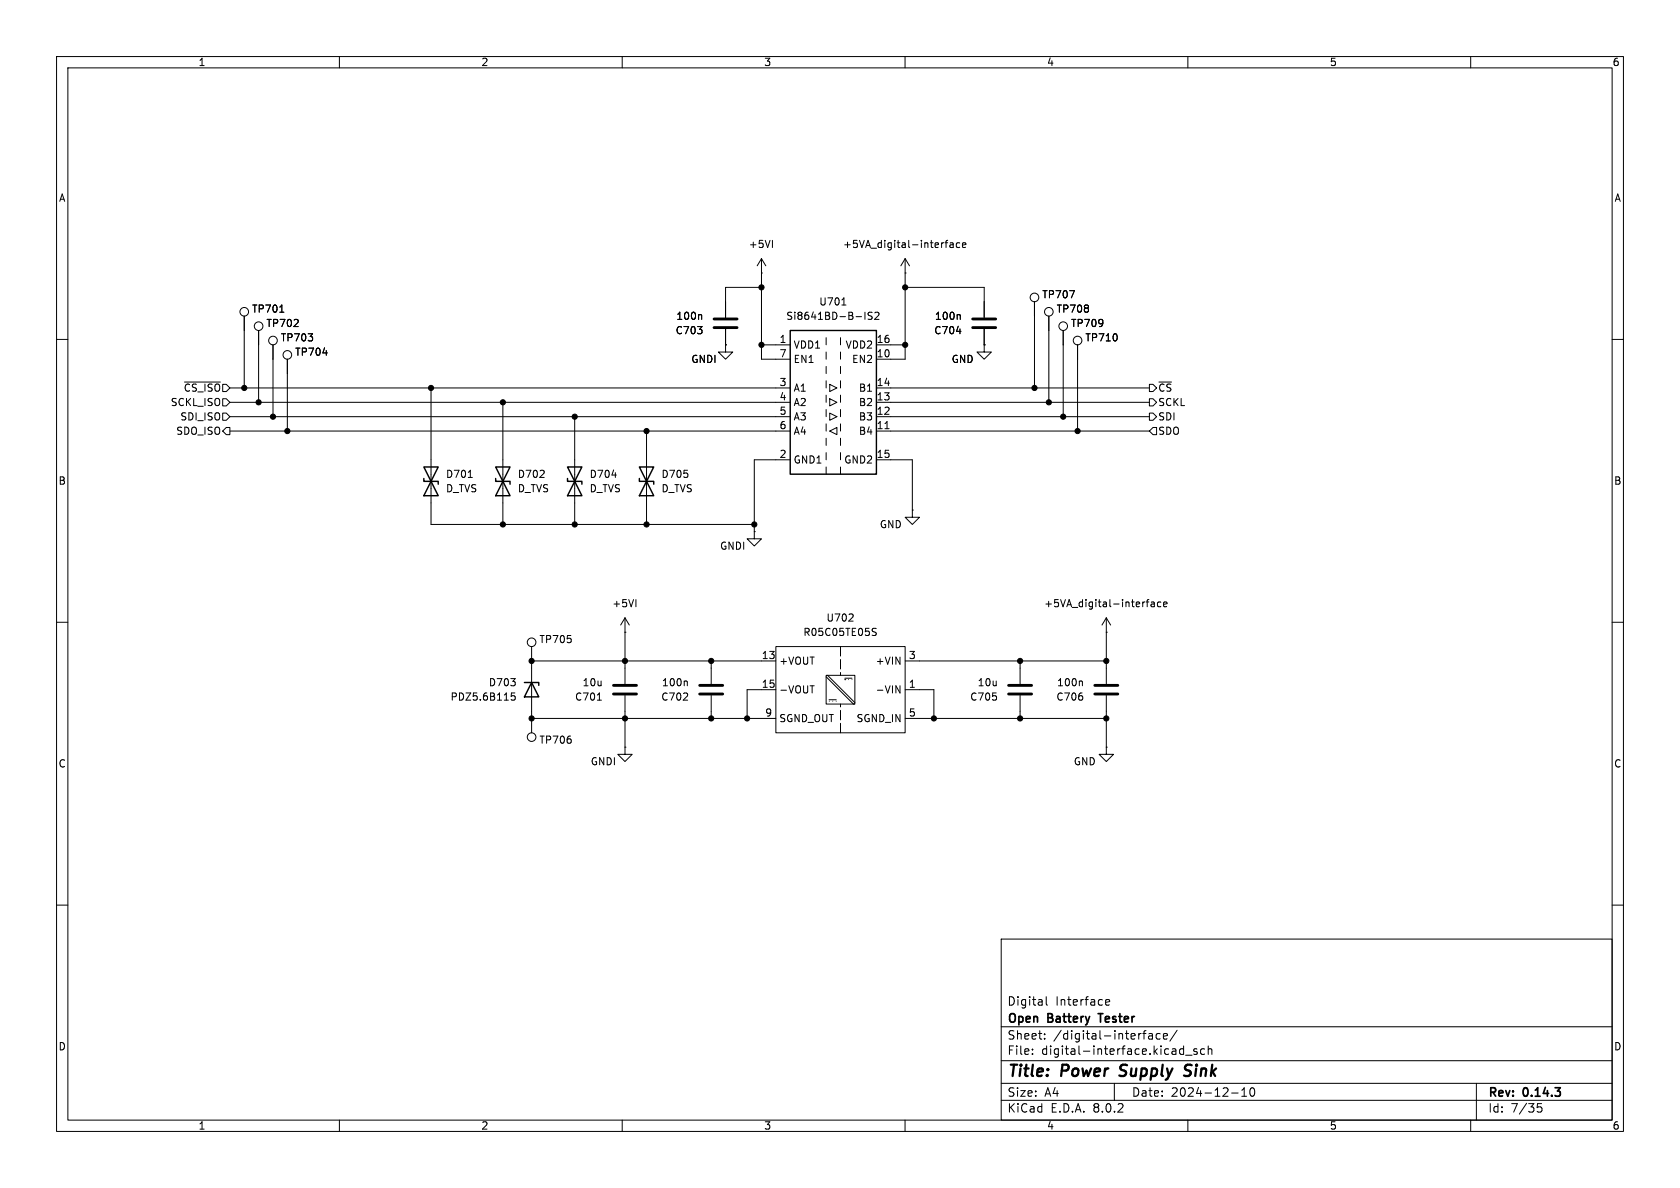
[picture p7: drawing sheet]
<svg xmlns="http://www.w3.org/2000/svg" width="297mm" height="210mm" viewBox="0 0 297 210" stroke-linecap="round" stroke-linejoin="round" font-family="sans-serif">
<g fill="none" stroke="#000" stroke-width=".18">
<path d="M10 10h277v190h-277zM12 12h273v186h-273zM60 10v2M110 10v2M160 10v2M210 10v2M260 10v2M10 60h2M43.2 55.9v12.7M45.7 58.4v12.7M49.5 55.2h.7M123.9 55.6l.1 .2v.7"/>
<path d="M128.3 58.2v2.8M134.6 48.3h.1M134.6 45.7l-.7 1.3M134.6 45.7v17.8h5.1M134.6 45.7l.8 1.3M134.6 50.8h-6.3v5.3M136.6 42.5v1.3M146 59.7v1.3M148.6 59.7v1.3M148.8 53.9h.8M152.9 55.2v1.3M154.2 55.3l-.5-.1-.2 .2 .1 .3 .5 .3v.3l-.2 .2-.4-.1"/>
<path d="M154.7 55.3l.5-.1 .2 .4-.8 .9h.8M160 48.3h.1M160 45.7v17.8h-5.1M160 50.8h14v5.3M160 45.7l-.7 1.3M160 45.7l.8 1.3M167.1 42.9h.4M167.5 42.5l-.3 .2v1.1M168 43h.5v.8M168.5 43.2l-.4 .1-.2 .2 .2 .3 .4-.1M169.1 58.6h.8M169.6 55.6l.2 .2v.7"/>
<path d="M169.7 43l-.4-.1-.2 .3 .1 .5h.5M170.1 43.3l.7-.1-.1-.2-.4-.1-.2 .2 .1 .6h.5M174 58.2v2.8M182.9 53.3v15.3M185.4 55.9v15.2M188 58.4v15.3M189.1 51.4h.8l-.5 1.2M285 60h2M32.6 67.5h6.4M39.4 73h.6l.6 .7-.6 .6h-.6zM39.4 76.2l.6-.6h.6v1.2h-.6zM39.4 70.5h.6l.6 .6-.6 .7h-.6z"/>
<path d="M40.6 76.2h99.1M40.6 73.7h99.1M40.6 71.1h99.1M40.6 68.6h99.1M48.3 61v12.7M50.8 63.5v12.7M57.1 62.4h.8M76.2 68.6v24.1h57.1M88.9 71.1v21.6M101.6 73.7v19M114.3 76.2v16.5M128.3 61v1.2h1.2l-1.2 1.3-1.3-1.3h1.3"/>
<path d="M128.3 61h.1M134.6 61h5.1M146 62.2v1.3M146 64.8v1.2M146 67.3v1.3M146 69.9v1.2M146 72.4v1.3M146 74.9v1.3M146 77.5v1.2M146.7 76.2l1.3-.6v1.2zM146.7 70.5l1.3 .6-1.3 .7zM146.7 67.9l1.3 .7-1.3 .6z"/>
<path d="M146.7 73l1.3 .7-1.3 .6zM148.6 62.2v1.3M148.6 64.8v1.2M148.6 67.3v1.3M148.6 69.9v1.2M148.6 72.4v1.3M148.6 74.9v1.3M148.6 77.5v1.2M154.9 61h5.1M154.9 76.2h48.3M154.9 73.7h48.3M154.9 71.1h48.3"/>
<path d="M154.9 68.6h48.3M156.5 75.8h.7M174 61v1.2h1.3l-1.3 1.3-1.3-1.3h1.3M174 61h.1M190.5 61v15.2M203.2 67.9h.6l.7 .7-.7 .6h-.6zM203.2 70.5h.6l.7 .6-.7 .7h-.6zM203.2 73h.6l.7 .7-.7 .6h-.6zM203.8 75.6h.7v1.2h-.7l-.6-.6zM82.8 84.4h.7M108.2 84h.8M133.3 94v1.3h1.3l-1.3 1.2-1.2-1.2h1.2"/>
<path d="M133.3 94h.1M139.7 81.3h-6.4v12.7M146 80v1.3M146 82.6v1.2M148.6 80v1.3M148.6 82.6v1.2M154.9 81.3h6.4v8.9M161.3 90.2v1.2h1.3l-1.3 1.3-1.3-1.3h1.3M161.3 90.2h.1M10 110h2M94 114.3v15.2M94 116.8h43.2"/>
<path d="M110.5 111.8h.1M110.5 109.2v11.7M110.5 109.2l-.8 1.3M110.5 109.2l.8 1.3M112.4 106v1.3M125.7 116.8v4.1M137.2 114.3h22.8v15.2h-22.8zM146 119.4h5.1v5.1h-5.1zM146 119.6l4.9 4.9M146.3 119.4l4.8 4.8M149.4 119.9h1.2M150 109.8h.8"/>
<path d="M150.8 108.7v.4M154.3 111.6l.5 .2 .1 .3-.2 .2h-.5M154.3 111.1h.6M160 116.8h35.6M180.3 116.8v4.1M195.6 111.8h.1M195.6 109.2v11.7M195.6 109.2l-.8 1.3M195.6 109.2l.7 1.3M202.6 106.4h.5M203.1 106l-.3 .2v1.1M203.5 106.5h.5l.1 .8"/>
<path d="M204.1 106.7l-.4 .1-.2 .2 .2 .3 .4-.1M205.2 106.5l-.3-.1-.3 .3 .1 .5h.5M205.7 106.8l.6-.1v-.2l-.4-.1-.2 .2 .1 .6h.5M285 110h2M91 122.5h-.6v.6l.1-.1h.5l.1 .2-.1 .4-.2 .2-.4-.2M94 127h43.2M105.6 123.8h.7M110.5 132.1v1.3h1.3l-1.3 1.2-1.3-1.2h1.3M110.5 132.1h.1M110.5 122.9v9.2M121.3 120.4l.2 .2v.6M125.7 122.9v4.1"/>
<path d="M137.2 121.9h-5.1v5.1M143.2 121.2h.7M146.6 123.7h1.2M149.4 120.1h.1M150.9 124.5h.1M158.4 121.2l.7 1.3v-1.3M160 121.9h5.1v5.1M160 127h35.6M180.3 122.9v4.1M191.2 120.4l.2 .2v.6M195.6 132.1v1.3h1.2l-1.2 1.2-1.3-1.2h1.3M195.6 132.1h.1"/>
<path d="M195.6 122.9v9.2M10 160h2M285 160h2M177 166h108v32h-108zM185 176.2v1.3l.2 .2M195.5 177.2l.7-.1-.1-.3-.4-.1-.2 .2v.7h.6M60 198v2M110 198v2M160 198v2M177 194.5h108M177 191.5h108M177 187.5h108"/>
<path d="M177 181.5h108M182.5 186.3v.1M182.5 185.5v.1M184.7 183.6v.1M184.7 182.8v.1M197 191.5v3M202 182.7h.6M202.6 182.2l-.3 .1M203.1 182.8h.6v.9M203.7 183.1h-.5a.29 .29 0 0 0-.2 .3 .29 .29 0 0 0 .2 .3l.5-.1M205.1 182.8l-.4-.1-.3 .3v.4l.1 .2h.6M205.7 183.2l.7-.1-.1-.3-.4-.1-.2 .2v.7h.6"/>
<path d="M208.1 182.1l-1.3 2M208.7 186.3h.5M208.7 185.5h.5M209.2 184.9v1.5M209.6 186.5h1.1M210 198v2M211.6 185.5l-.4-.1-.2 .2 .1 .2 .5 .2v.3h-.6M213 185.5l-.5-.1-.3 .3v.4l.2 .2h.6M213.6 185.5l.2-.1 .4 .1v.9M213.6 184.9v1.5M217.7 193.2h1.2M219.5 193.8h.9"/>
<path d="M219.5 192.7l.5-.4v1.5M221.2 192.4l.1-.1a.81 .81 0 0 1 .6 .6 .81 .81 0 0 1-.3 .8l-.1 .1a.81 .81 0 0 1-.6-.6 .81 .81 0 0 1 .3-.8zM260 198v2M261 191.5v6.5M272.5 195.1h-.7l-.1 .7 .3-.1h.5l.1 .3-.1 .5-.2 .1-.6-.1"/>
<circle cx="43.2" cy="55.1" r=".76"/>
<circle cx="45.7" cy="57.7" r=".76"/>
<circle cx="182.9" cy="52.6" r=".76"/>
<circle cx="185.4" cy="55.1" r=".76"/>
<circle cx="188" cy="57.7" r=".76"/>
<circle cx="48.3" cy="60.2" r=".76"/>
<circle cx="50.8" cy="62.7" r=".76"/>
<circle cx="190.5" cy="60.2" r=".76"/>
<circle cx="94" cy="113.5" r=".76"/>
<circle cx="94" cy="130.3" r=".76"/>
</g>
<path d="M197.9 190.1l.3 .1M198.2 188.4l-.1 .4v.2M210.4 190a.85 .85 0 0 1-1.1 .1M210.4 188.2l-.7 .1a.46 .46 0 0 0-.2 .5 .46 .46 0 0 0 .3 .4l.6 .2" fill="none" stroke="#000" stroke-width=".4"/>
<path d="M194.1 179.2h.9" fill="none" stroke="#000" stroke-width=".3"/>
<path d="M139.7 58.4h15.2v25.4h-15.2zM74.9 84.6v.5h2.6v.5M74.9 82.6h2.6l-2.6 5h2.6zM87.6 84.6v.5h2.6v.5M87.6 82.6h2.6l-2.6 5h2.6zM100.3 84.6v.5h2.6v.5M100.3 82.6h2.6l-2.6 5h2.6zM113 84.6v.5h2.6v.5M113 82.6h2.6l-2.6 5h2.6zM92.7 120.7h2.5v.5M94 120.7l1.2 2.5h-2.5z" fill="none" stroke="#000" stroke-width=".25"/>
<path d="M147.8 124h-1.2M150.6 120.1h-1.2" fill="none" stroke="#000" stroke-width=".18" stroke-dasharray="0 .6"/>
<path d="M148.6 114.3v5.1M148.6 129.5v-5" fill="none" stroke="#000" stroke-width=".18" stroke-dasharray="1.7 .6"/>
<path d="M126.2 56.4h4.1M126.2 57.9h4.1M172 56.4h4M172 57.9h4M108.5 121.2h4M108.5 122.7h4M123.7 121.2h4.1M123.7 122.7h4.1M178.3 121.2h4.1M178.3 122.7h4.1M193.5 121.2h4.1M193.5 122.7h4.1" fill="none" stroke="#000" stroke-width=".51"/>
<g fill="#000" stroke="#000" stroke-width=".18">
<circle cx="134.6" cy="50.8" r=".46"/>
<circle cx="160" cy="50.8" r=".46"/>
<circle cx="43.2" cy="68.6" r=".46"/>
<circle cx="45.7" cy="71.1" r=".46"/>
<circle cx="48.3" cy="73.7" r=".46"/>
<circle cx="50.8" cy="76.2" r=".46"/>
<circle cx="76.2" cy="68.6" r=".46"/>
<circle cx="88.9" cy="71.1" r=".46"/>
<circle cx="101.6" cy="73.7" r=".46"/>
<circle cx="114.3" cy="76.2" r=".46"/>
<circle cx="134.6" cy="61" r=".46"/>
<circle cx="160" cy="61" r=".46"/>
<circle cx="182.9" cy="68.6" r=".46"/>
<circle cx="185.4" cy="71.1" r=".46"/>
<circle cx="188" cy="73.7" r=".46"/>
<circle cx="190.5" cy="76.2" r=".46"/>
<circle cx="88.9" cy="92.7" r=".46"/>
<circle cx="101.6" cy="92.7" r=".46"/>
<circle cx="114.3" cy="92.7" r=".46"/>
<circle cx="133.3" cy="92.7" r=".46"/>
<circle cx="94" cy="116.8" r=".46"/>
<circle cx="110.5" cy="116.8" r=".46"/>
<circle cx="125.7" cy="116.8" r=".46"/>
<circle cx="180.3" cy="116.8" r=".46"/>
<circle cx="195.6" cy="116.8" r=".46"/>
<circle cx="94" cy="127" r=".46"/>
<circle cx="110.5" cy="127" r=".46"/>
<circle cx="125.7" cy="127" r=".46"/>
<circle cx="132.1" cy="127" r=".46"/>
<circle cx="165.1" cy="127" r=".46"/>
<circle cx="180.3" cy="127" r=".46"/>
<circle cx="195.6" cy="127" r=".46"/>
</g>
<g font-size="2.8">
<text x="178" y="190.9">Title:</text>
<text x="187.7" y="190.9">Power</text>
<text x="198.8" y="190.9">Supply</text>
<text x="211.1" y="190.9">Sink</text>
</g>
<g font-size="2.1">
<text x="178" y="178">Digital</text>
<text x="186.6" y="178">Interface</text>
<text x="178" y="184">Sheet:</text>
<text x="178" y="181.2">Open</text>
<text x="185.3" y="181.2">Battery</text>
<text x="186.2" y="184">/digital-interface/</text>
<text x="195" y="181.2">Tester</text>
<text x="178" y="186.7">File:</text>
<text x="184.1" y="186.7">digital-interface.kicad_sch</text>
<text x="178" y="196.9">KiCad</text>
<text x="178" y="194.1">Size:</text>
<text x="184.7" y="194.1">A4</text>
<text x="185.7" y="196.9">E.D.A.</text>
<text x="193.3" y="196.9">8.0.2</text>
<text x="200" y="194.1">Date:</text>
<text x="207" y="194.1">2024-12-10</text>
<text x="263" y="194.3">Rev:</text>
<text x="263" y="196.9">Id:</text>
<text x="267.1" y="196.9">7/35</text>
<text x="269.4" y="194.3">0.14.3</text>
</g>
<g font-size="1.8">
<text x="35" y="11.9">1</text>
<text x="85" y="11.9">2</text>
<text x="135" y="11.9">3</text>
<text x="185" y="11.9">4</text>
<text x="235" y="11.9">5</text>
<text x="285" y="11.9">6</text>
<text x="10.3" y="35.9">A</text>
<text x="285.3" y="35.9">A</text>
<text x="132.3" y="44">+5VI</text>
<text x="148.9" y="44">+5VA_digital-interface</text>
<text x="184.2" y="52.9">TP707</text>
<text x="44.5" y="55.5">TP701</text>
<text x="47" y="58">TP702</text>
<text x="119.3" y="59.3">C703</text>
<text x="119.5" y="56.7">100n</text>
<text x="138.9" y="56.7">Si8641BD-B-IS2</text>
<text x="144.7" y="54.2">U701</text>
<text x="165.1" y="59.3">C704</text>
<text x="165.2" y="56.7">100n</text>
<text x="186.7" y="55.5">TP708</text>
<text x="189.2" y="58">TP709</text>
<text x="49.5" y="60.6">TP703</text>
<text x="52.1" y="63.1">TP704</text>
<text x="122.1" y="64.4">GNDI</text>
<text x="137.7" y="60.7">1</text>
<text x="137.7" y="63.2">7</text>
<text x="140.2" y="61.8">VDD1</text>
<text x="140.2" y="64.4">EN1</text>
<text x="149.4" y="61.8">VDD2</text>
<text x="150.5" y="64.4">EN2</text>
<text x="154.9" y="63.2">10</text>
<text x="154.9" y="60.7">16</text>
<text x="168.1" y="64.4">GND</text>
<text x="191.8" y="60.6">TP710</text>
<text x="30.1" y="72">SCKL_ISO</text>
<text x="32.4" y="69.4">~{CS_ISO}</text>
<text x="137.7" y="68.3">3</text>
<text x="137.7" y="70.9">4</text>
<text x="140.2" y="69.4">A1</text>
<text x="140.2" y="72">A2</text>
<text x="151.7" y="72">B2</text>
<text x="151.7" y="69.4">B1</text>
<text x="154.9" y="70.9">13</text>
<text x="154.9" y="68.3">14</text>
<text x="204.7" y="69.4">~{CS}</text>
<text x="204.7" y="72">SCKL</text>
<text x="31.1" y="77.1">SDO_ISO</text>
<text x="31.8" y="74.5">SDI_ISO</text>
<text x="137.7" y="73.4">5</text>
<text x="137.7" y="75.9">6</text>
<text x="140.2" y="74.5">A3</text>
<text x="140.2" y="77.1">A4</text>
<text x="151.7" y="77.1">B4</text>
<text x="151.7" y="74.5">B3</text>
<text x="154.9" y="75.9">11</text>
<text x="154.9" y="73.4">12</text>
<text x="204.7" y="77.1">SDO</text>
<text x="204.7" y="74.5">SDI</text>
<text x="137.7" y="81">2</text>
<text x="140.2" y="82.1">GND1</text>
<text x="149.1" y="82.1">GND2</text>
<text x="154.9" y="81">15</text>
<text x="10.3" y="85.9">B</text>
<text x="78.7" y="84.7">D701</text>
<text x="78.7" y="87.2">D_TVS</text>
<text x="91.4" y="84.7">D702</text>
<text x="91.4" y="87.2">D_TVS</text>
<text x="104.1" y="84.7">D704</text>
<text x="104.1" y="87.2">D_TVS</text>
<text x="116.8" y="84.7">D705</text>
<text x="116.8" y="87.2">D_TVS</text>
<text x="285.3" y="85.9">B</text>
<text x="155.4" y="93.6">GND</text>
<text x="127.2" y="97.4">GNDI</text>
<text x="108.2" y="107.5">+5VI</text>
<text x="184.5" y="107.5">+5VA_digital-interface</text>
<text x="95.3" y="113.9">TP705</text>
<text x="141.9" y="112.6">R05C05TE05S</text>
<text x="146" y="110.1">U702</text>
<text x="134.6" y="116.6">13</text>
<text x="137.7" y="117.7">+VOUT</text>
<text x="154.7" y="117.7">+VIN</text>
<text x="160.6" y="116.6">3</text>
<text x="79.6" y="124.1">PDZ5.6B115</text>
<text x="86.3" y="121.5">D703</text>
<text x="101.6" y="124.1">C701</text>
<text x="102.9" y="121.5">10u</text>
<text x="116.8" y="124.1">C702</text>
<text x="116.9" y="121.5">100n</text>
<text x="134.6" y="121.7">15</text>
<text x="137.7" y="122.8">-VOUT</text>
<text x="154.7" y="122.8">-VIN</text>
<text x="160.6" y="121.7">1</text>
<text x="171.4" y="124.1">C705</text>
<text x="172.7" y="121.5">10u</text>
<text x="186.7" y="124.1">C706</text>
<text x="186.8" y="121.5">100n</text>
<text x="95.3" y="131.7">TP706</text>
<text x="135.2" y="126.7">9</text>
<text x="137.7" y="127.9">SGND_OUT</text>
<text x="151.3" y="127.9">SGND_IN</text>
<text x="160.6" y="126.7">5</text>
<text x="10.3" y="135.9">C</text>
<text x="104.3" y="135.5">GNDI</text>
<text x="189.7" y="135.5">GND</text>
<text x="285.3" y="135.9">C</text>
<text x="10.3" y="185.9">D</text>
<text x="285.3" y="185.9">D</text>
<text x="35" y="199.9">1</text>
<text x="85" y="199.9">2</text>
<text x="135" y="199.9">3</text>
<text x="185" y="199.9">4</text>
<text x="235" y="199.9">5</text>
<text x="285" y="199.9">6</text>
</g>
</svg>
